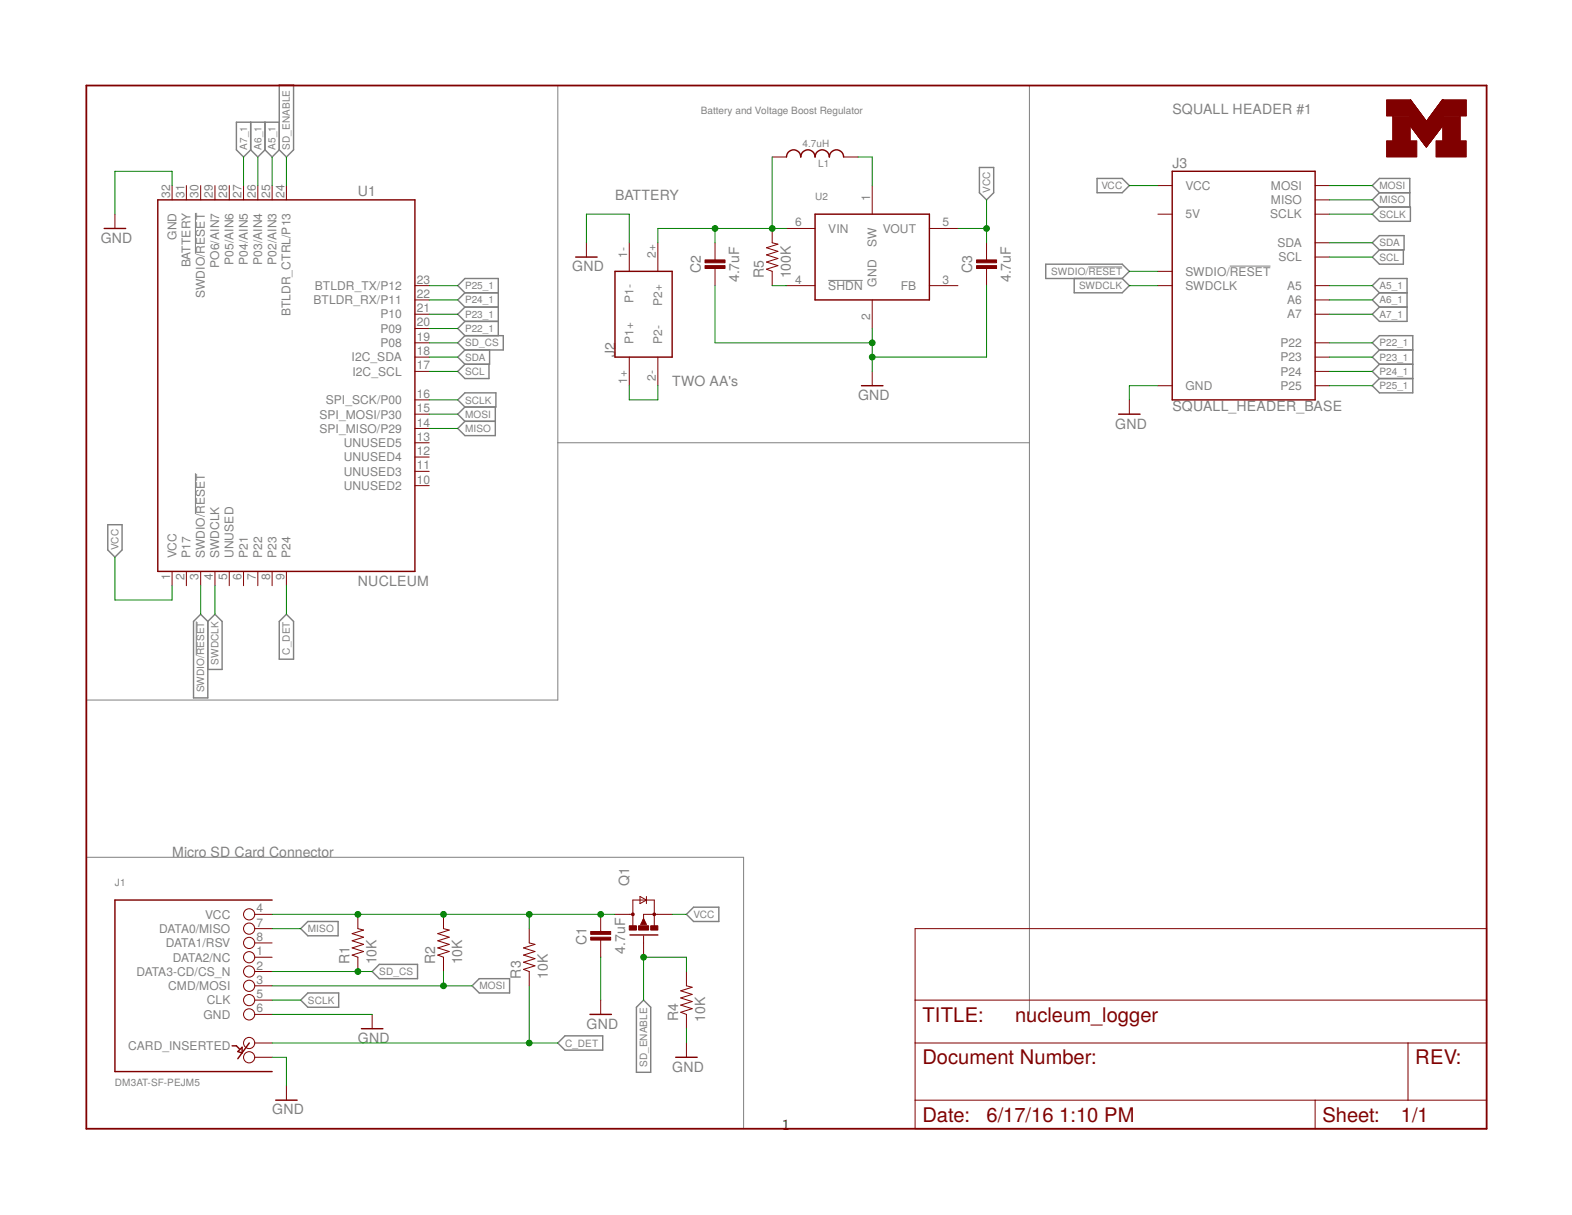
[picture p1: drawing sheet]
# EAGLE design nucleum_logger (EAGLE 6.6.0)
AUTHOR: Joshua Adkins; REV: REV_B; TITLE: Nucleum Logger

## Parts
C1  4.7uF  CAPACITOR0603_CAP  [0603_CAP]
C2  4.7uF  CAPACITOR0603_CAP  [0603_CAP]
C3  4.7uF  CAPACITOR0603_CAP  [0603_CAP]
J1  DM3AT-SF-PEJM5  [DM3AT-SF-PEJM5]
J2  AA_BAT_PACKSMD  [AA_SMD]
J3  SQUALL_HEADER_BASE  [SQUALL_CARRIER]
L1  4.7uH  INDUCTORVLF3012A  [VLF3012A]
LOGO1  UMICH_SOLID_SMALL  [UMICH_SOLID_75MIL]
Q1  NX3008PBK  [SOT23-3]
R1  10K  RESISTOR  [0603-RES]
R2  10K  RESISTOR  [0603-RES]
R3  10K  RESISTOR  [0603-RES]
R4  10K  RESISTOR  [0603-RES]
R5  100K  RESISTOR  [0603-RES]
U1  NUCLEUM  [NUCLEUM]
U2  AAT12173.3V  [SOT-23-6]

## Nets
A5_1: J3.B9(A5) U1.25(P02/AIN3)
A6_1: J3.B7(A6) U1.26(P03/AIN4)
A7_1: J3.B5(A7) U1.27(P04/AIN5)
C_DET: J1.A R3.1 U1.9(P24)
GND: C1.2 C2.2 C3.2 J1.6(GND) J1.B J2.1- J3.A9(GND) J3.A10(GND) R4.1 U1.32(GND) U2.2(GND)
MISO: J1.7(DATA0/MISO) J3.B8(MISO) U1.14(SPI_MISO/P29)
MOSI: J1.3(CMD/MOSI) J3.B6(MOSI) R2.1 U1.15(SPI_MOSI/P30)
N$1: J2.1+ J2.2-
N$3: R5.1 U2.4(!SHDN)
N$4: L1.P$2 U2.1(SW)
P22_1: J3.A2(P22) U1.20(P09)
P23_1: J3.A4(P23) U1.21(P10)
P24_1: J3.A6(P24) U1.22(BTLDR_RX/P11)
P25_1: J3.A8(P25) U1.23(BTLDR_TX/P12)
SCL: J3.B3(SCL) U1.17(I2C_SCL)
SCLK: J1.5(CLK) J3.B10(SCLK) U1.16(SPI_SCK/P00)
SD_CS: J1.2(DATA3-CD/CS_N) R1.1 U1.19(P08)
SD_ENABLE: Q1.1(G) R4.2 U1.24(BTLDR_CTRL/P13)
SDA: J3.B1(SDA) U1.18(I2C_SDA)
SWDCLK: J3.B2(SWDCLK) U1.4(SWDCLK)
SWDIO/!RESET: J3.B4(SWDIO/!RESET) U1.3(SWDIO/!RESET)
V_BAT: C2.1 J2.2+ L1.P$1 R5.2 U2.6(VIN)
V_SD: C1.1 J1.4(VCC) Q1.3(D) R1.2 R2.2 R3.2
VCC: C3.1 J3.A1(VCC) J3.A3(VCC) Q1.2(S) U1.1(VCC) U2.5(VOUT)
Unconnected: J1.1(DATA2/NC) J1.8(DATA1/RSV) J3.A5(5V) J3.A7(5V) U1.2(P17) U1.5(UNUSED) U1.6(P21) U1.7(P22) U1.8(P23) U1.10(UNUSED2) U1.11(UNUSED3) U1.12(UNUSED4) U1.13(UNUSED5) U1.28(P05/AIN6) U1.29(PO6/AIN7) U1.30(SWDIO/!RESET) U1.31(BATTERY) U2.3(FB)

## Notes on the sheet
- Battery and Voltage Boost Regulator | SQUALL HEADER #1
- BATTERY
- TWO AA's
- Micro SD Card Connector

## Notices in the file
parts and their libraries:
SparkFun-Aesthetics: Licensing: CC v3.0 Share-Alike You are welcome to use this library for commercial purposes.
